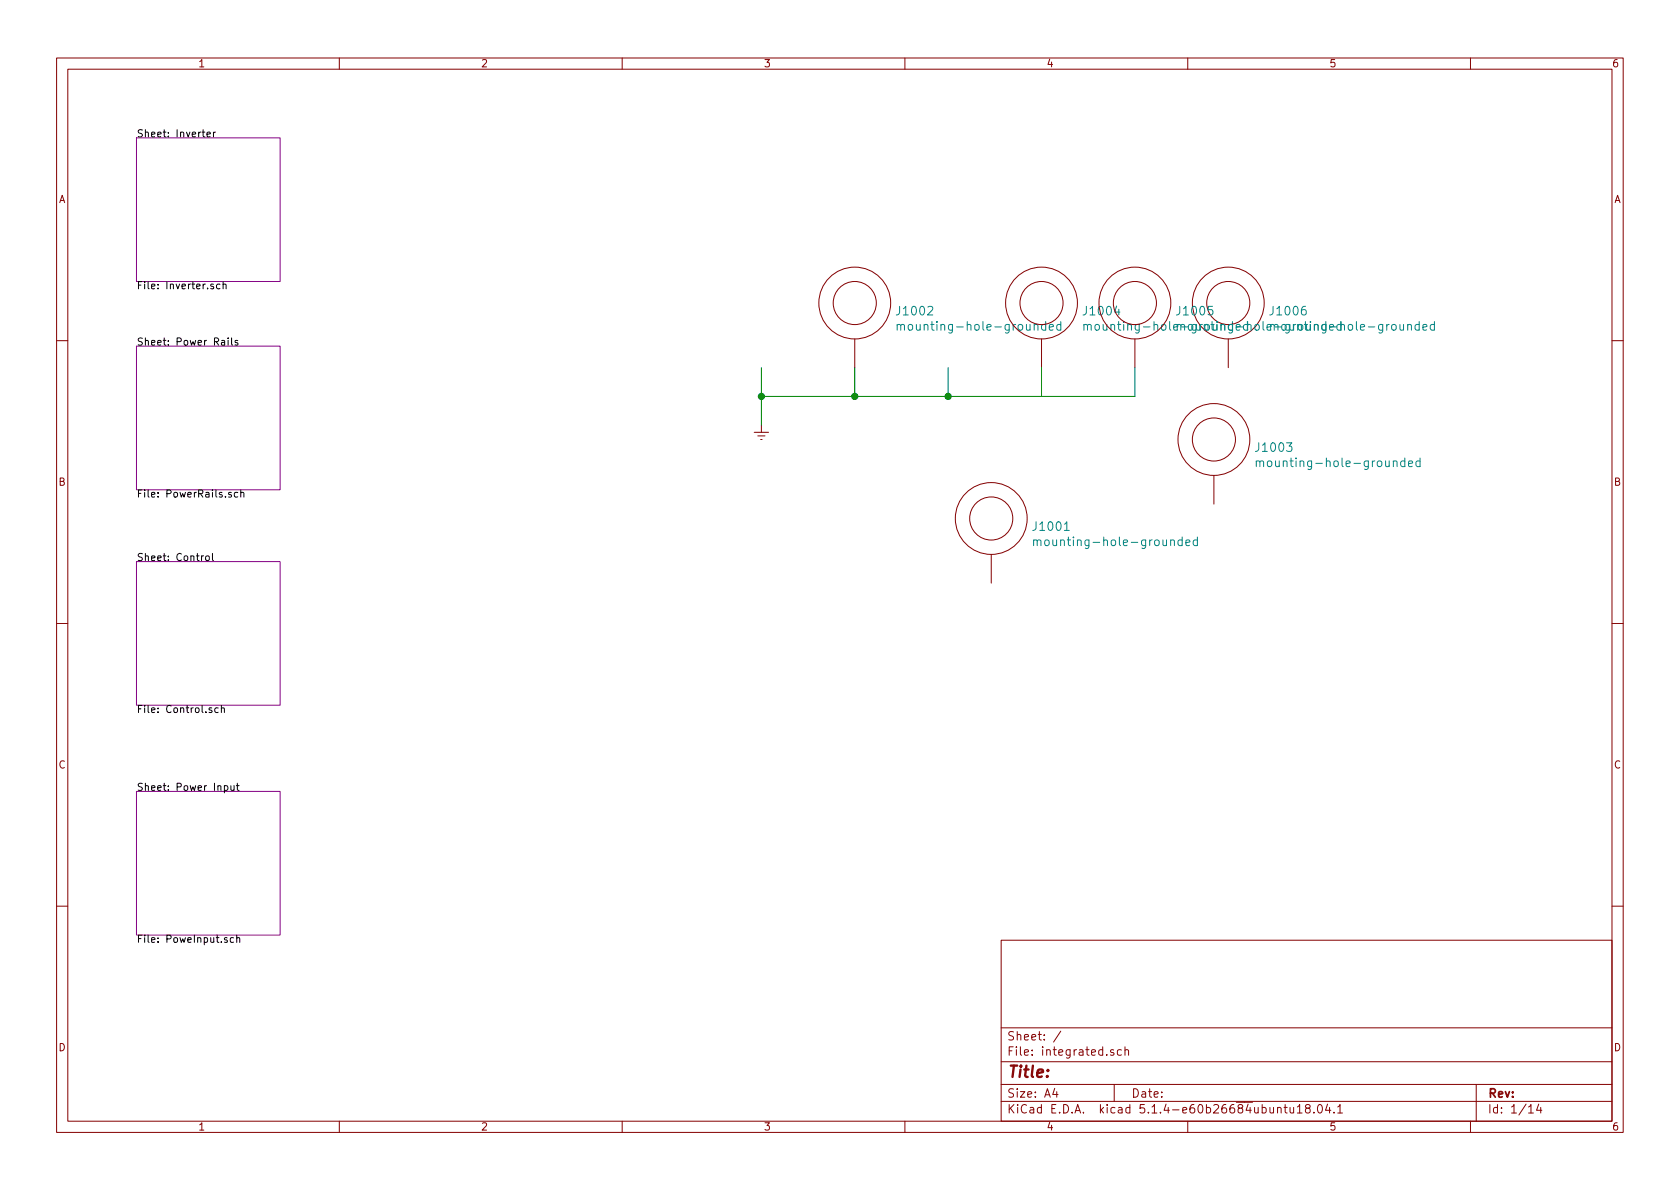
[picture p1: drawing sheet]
EESchema Schematic File Version 4
LIBS:integrated-cache
EELAYER 30 0
EELAYER END
$Descr A4 11693 8268
encoding utf-8
Sheet 1 14
Title ""
Date ""
Rev ""
Comp ""
Comment1 ""
Comment2 ""
Comment3 ""
Comment4 ""
$EndDescr
$Sheet
S 950  3900 1000 1000
U 5D33C768
F0 "Control" 50
F1 "Control.sch" 50
$EndSheet
$Sheet
S 950  5500 1000 1000
U 5D688380
F0 "Power Input" 50
F1 "PoweInput.sch" 50
$EndSheet
$Sheet
S 950  2400 1000 1000
U 5D68A501
F0 "Power Rails" 50
F1 "PowerRails.sch" 50
$EndSheet
$Sheet
S 950  950  1000 1000
U 5D68A538
F0 "Inverter" 50
F1 "Inverter.sch" 50
$EndSheet
$Comp
L wbraun_ic_lib:mounting-hole-grounded J1001
U 1 1
P 6900 3600
F 0 "J1001" H 7178 3547 60  0000 L CNN
F 1 "mounting-hole-grounded" H 7178 3441 60  0000 L CNN
F 2 "wbraun_smd:M3-tight-fit-pan-head" H 6900 3600 60  0001 C CNN
F 3 "" H 6900 3600 60  0001 C CNN
	1    6900 3600
	1    0    0    -1  
$EndComp
$Comp
L wbraun_ic_lib:mounting-hole-grounded J1002
U 1 1
P 5950 2100
F 0 "J1002" H 6228 2047 60  0000 L CNN
F 1 "mounting-hole-grounded" H 6228 1941 60  0000 L CNN
F 2 "wbraun_smd:M3-tight-fit-pan-head" H 5950 2100 60  0001 C CNN
F 3 "" H 5950 2100 60  0001 C CNN
	1    5950 2100
	1    0    0    -1  
$EndComp
$Comp
L wbraun_ic_lib:mounting-hole-grounded J1003
U 1 1
P 8450 3050
F 0 "J1003" H 8728 2997 60  0000 L CNN
F 1 "mounting-hole-grounded" H 8728 2891 60  0000 L CNN
F 2 "wbraun_smd:M3-tight-fit-pan-head" H 8450 3050 60  0001 C CNN
F 3 "" H 8450 3050 60  0001 C CNN
	1    8450 3050
	1    0    0    -1  
$EndComp
$Comp
L wbraun_ic_lib:mounting-hole-grounded J1004
U 1 1
P 7250 2100
F 0 "J1004" H 7528 2047 60  0000 L CNN
F 1 "mounting-hole-grounded" H 7528 1941 60  0000 L CNN
F 2 "wbraun_smd:M3-tight-fit-pan-head" H 7250 2100 60  0001 C CNN
F 3 "" H 7250 2100 60  0001 C CNN
	1    7250 2100
	1    0    0    -1  
$EndComp
Wire Wire Line
	5300 2550 5300 2750
Wire Wire Line
	5300 2750 5950 2750
Wire Wire Line
	7250 2750 7250 2550
Wire Wire Line
	6600 2550 6600 2750
Connection ~ 6600 2750
Wire Wire Line
	6600 2750 7250 2750
Wire Wire Line
	5950 2550 5950 2750
Connection ~ 5950 2750
Wire Wire Line
	5950 2750 6600 2750
Wire Wire Line
	5300 2750 5300 2950
Connection ~ 5300 2750
$Comp
L power:Earth #PWR0105
U 1 1
P 5300 2950
F 0 "#PWR0105" H 5300 2700 50  0001 C CNN
F 1 "Earth" H 5300 2800 50  0001 C CNN
F 2 "" H 5300 2950 50  0001 C CNN
F 3 "~" H 5300 2950 50  0001 C CNN
	1    5300 2950
	1    0    0    -1  
$EndComp
$Comp
L wbraun_ic_lib:mounting-hole-grounded J1005
U 1 1
P 7900 2100
F 0 "J1005" H 8178 2047 60  0000 L CNN
F 1 "mounting-hole-grounded" H 8178 1941 60  0000 L CNN
F 2 "wbraun_smd:M3-tight-fit-pan-head" H 7900 2100 60  0001 C CNN
F 3 "" H 7900 2100 60  0001 C CNN
	1    7900 2100
	1    0    0    -1  
$EndComp
$Comp
L wbraun_ic_lib:mounting-hole-grounded J1006
U 1 1
P 8550 2100
F 0 "J1006" H 8828 2047 60  0000 L CNN
F 1 "mounting-hole-grounded" H 8828 1941 60  0000 L CNN
F 2 "wbraun_smd:M3-tight-fit-pan-head" H 8550 2100 60  0001 C CNN
F 3 "" H 8550 2100 60  0001 C CNN
	1    8550 2100
	1    0    0    -1  
$EndComp
Wire Wire Line
	7900 2550 7900 2750
Wire Wire Line
	7250 2750 7900 2750
$EndSCHEMATC
